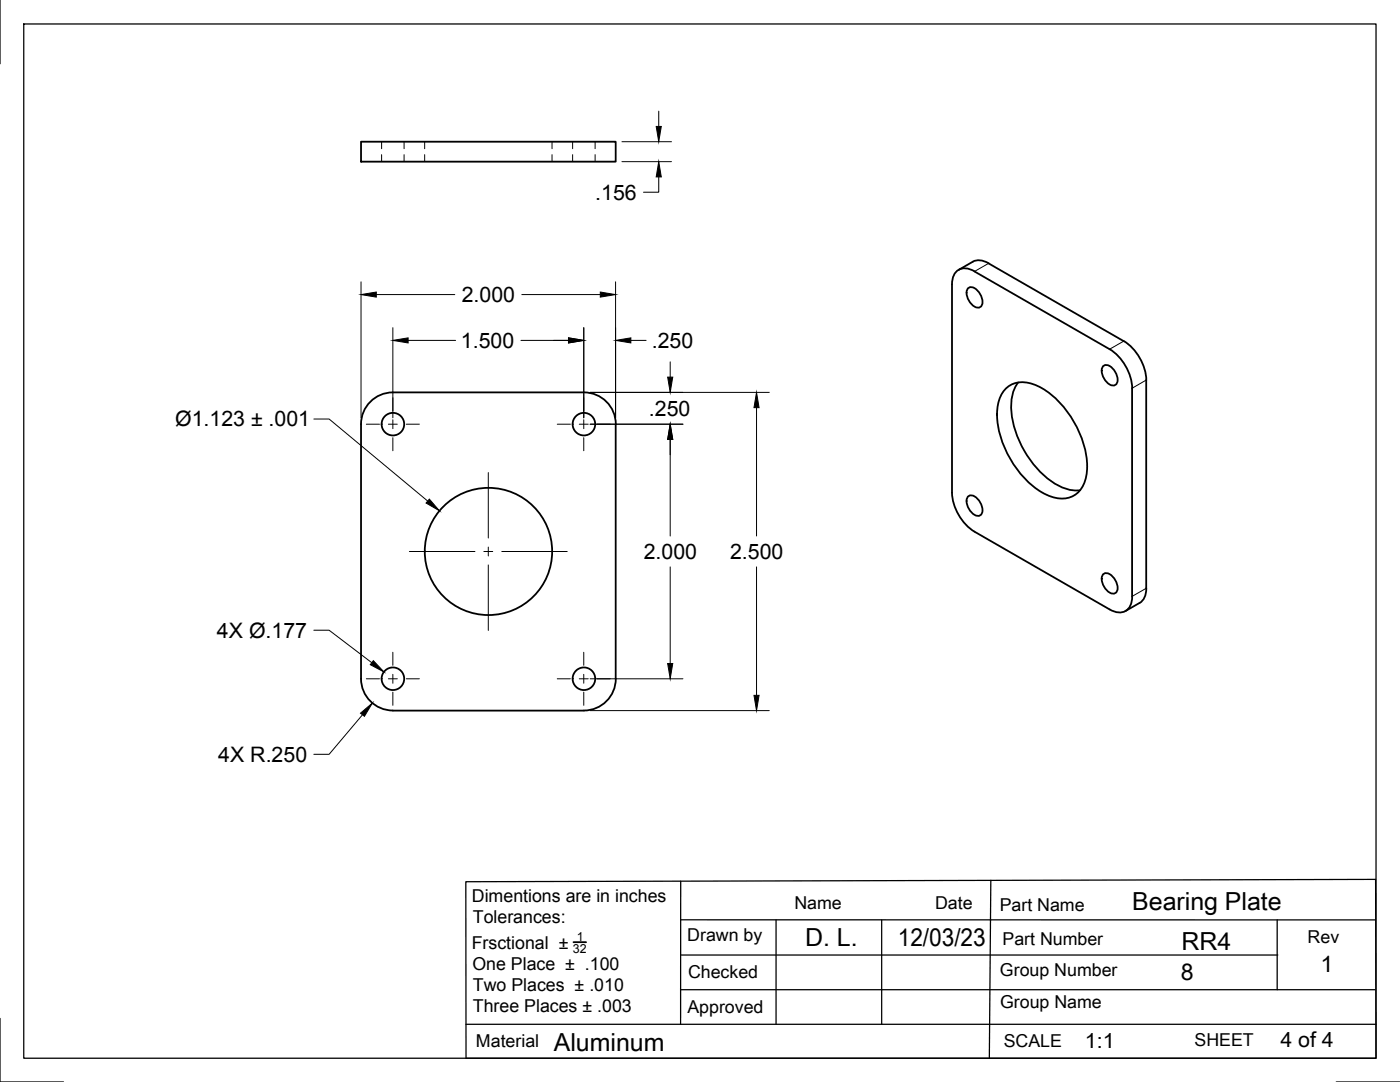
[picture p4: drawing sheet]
<svg xmlns="http://www.w3.org/2000/svg" width="279mm" height="216mm" viewBox="0 0 279 216" stroke-linecap="round" stroke-linejoin="round" font-family="sans-serif">
<!-- layer: Visible -->
<g fill="none" stroke="#000" stroke-width=".36">
<path d="M72.1 28.3h50.8v4h-50.8zM190 56.8v41.5M193.1 57.6a1.13 1.13 0 0 1 1.8 .2 3 3 0 0 1 1 3.3 1.13 1.13 0 0 1-1.8-.2 3 3 0 0 1-1-3.3zM194.5 54.2l26.9 15.5M194.5 54.1a2.69 2.69 0 0 0-4.2 1l-.3 1.6M197.3 52.6l27 15.4a9.9 9.9 0 0 1 4.5 7.8l-.1 41.6a3.1 3.1 0 0 1-1.3 2.9M197.3 52.5a3.2 3.2 0 0 0-3.2-.3l-2.8 1.6M78.4 78.3h38.1M78.4 78.3a6.4 6.4 0 0 0-6.3 6.3M116.5 78.3a6.4 6.4 0 0 1 6.4 6.3M200.6 77.7a5.2 5.2 0 0 1 6.2-.8 19.3 19.3 0 0 1 9.6 12.3 11 11 0 0 1-.5 8.1 5.1 5.1 0 0 1-6.8 1.5 19.3 19.3 0 0 1-9.6-12.3 11 11 0 0 1 .5-8.1zM203.2 76.3a9.9 9.9 0 0 0-.9 8.4 19.4 19.4 0 0 0 9.5 12.5 6.9 6.9 0 0 0 3.8 .6"/>
<path d="M220.1 73.2a1.13 1.13 0 0 1 1.8 .1 3 3 0 0 1 .9 3.3 1.13 1.13 0 0 1-1.8-.2 3 3 0 0 1-.9-3.2zM221.5 69.7a9.9 9.9 0 0 1 4.5 7.8M225.9 77.5v41.5M72.1 84.6v50.8a6.4 6.4 0 0 0 6.3 6.4M122.9 84.6v50.8a6.4 6.4 0 0 1-6.4 6.4M190 98.3a9.9 9.9 0 0 0 4.5 7.8l26.9 15.5M193.1 99.2a1.13 1.13 0 0 1 1.8 .2 3 3 0 0 1 1 3.2 1.13 1.13 0 0 1-1.8-.2 3 3 0 0 1-1-3.2zM220.1 114.7a1.13 1.13 0 0 1 1.8 .2 3 3 0 0 1 .9 3.2 1.13 1.13 0 0 1-1.8-.2 3 3 0 0 1-.9-3.2zM226 119a2.7 2.7 0 0 1-3 3.2l-1.5-.6M227.4 120.3l-2.8 1.6M78.4 141.8h38.1"/>
<circle cx="78.4" cy="84.6" r="2.25"/>
<circle cx="116.5" cy="84.6" r="2.25"/>
<circle cx="97.5" cy="110" r="12.7"/>
<circle cx="78.4" cy="135.4" r="2.25"/>
<circle cx="116.5" cy="135.4" r="2.25"/>
</g>
<!-- layer: Hidden -->
<path d="M76.2 28.3v1.4M76.2 30.9v1.4M80.6 28.3v1.4M80.6 30.9v1.4M84.8 28.3v1.4M84.8 30.9v1.4M110.2 28.3v1.4M110.2 30.9v1.4M114.3 28.3v1.4M114.3 30.9v1.4M118.8 28.3v1.4M118.8 30.9v1.4" fill="none" stroke="#000" stroke-width=".2"/>
<!-- layer: Visible Narrow -->
<path d="M197.3 52.6l-2.8 1.6M224.3 68.1l-2.9 1.6M228.7 75.8l-2.8 1.7M228.7 117.4l-2.8 1.6" fill="none" stroke="#000" stroke-width=".2"/>
<!-- layer: Titleblock -->
<path d="M93 175.9l181.5-.4 .1 35.7h-181.6zM135.8 175.8v28.6M197.7 175.7l-.3 35.5M135.8 190.6h119.2M135.8 197.5h138.6M135.8 183.5l138.6 .1M154.9 183.6v20.8M176 183.6v20.8M254.9 183.6v13.9M93 204.4h181.6" fill="none" stroke="#000" stroke-width=".25"/>
<path d="M114.4 188h2.6" fill="none" stroke="#000" stroke-width=".36"/>
<!-- layer: Border -->
<path d="M0 0v12.7M4.7 4.8h269.9v206.4h-269.9zM0 203.2v12.7h12.7M266.7 215.9h12.7" fill="none" stroke="#000" stroke-width=".25"/>
<!-- layer: FD_Dimensions -->
<g fill="none" stroke="#000" stroke-width=".2">
<path d="M124.1 28.3h9.9M124.1 32.3h9.9M131.5 35.3v3.1h-3.1M131.5 22.2v3M72.1 56.2v27.2M75.1 58.8h15.7M104.1 58.8h15.7M122.9 56.2v27.2M78.4 65.4v18M81.4 67.9h9.5M104 67.9h9.5M116.5 65.4v18"/>
<path d="M117.8 78.3h35.7M125.9 67.9h3M133.8 72.2v3M62.6 83.6h3.1l19.6 16.4M117.8 84.6h18.5M133.8 87.7v19.3M151 81.3v25.7M133.8 113.1v19.3M151 113.1v25.6M62.6 125.8h3.1l8.5 6.4M117.8 135.4h18.5M72.3 142.6l-6.6 7.9h-3.1"/>
<path d="M117.8 141.8h35.7"/>
</g>
<g fill="#000" stroke="#000" stroke-width=".2">
<path d="M131 25.2h1l-.5 3.1zM131.5 32.3l.5 3h-1zM72.1 58.8l3-.5v1zM119.8 58.3l3.1 .5-3.1 .5zM78.4 67.9l3-.5v1zM113.5 67.4l3 .5-3 .5zM122.9 67.9l3-.5v1zM133.2 75.2h1.1l-.5 3.1zM85.7 99.6l2 2.3-2.7-1.5zM133.8 84.6l.5 3.1h-1.1zM151 78.3l.5 3h-1zM74.5 131.8l2.1 2.3-2.7-1.5z"/>
<path d="M133.2 132.4h1.1l-.5 3zM150.5 138.7h1l-.5 3.1zM71.9 142.3l2.4-2-1.6 2.6z"/>
</g>
<!-- layer: Smart Centers -->
<g fill="none" stroke="#000" stroke-width=".2">
<path d="M78.4 79.4v2.6M116.5 79.4v2.6M73.1 84.6h2.6M77.5 84.6h1.8M78.4 83.8v1.7M78.4 87.3v2.6M81.1 84.6h2.6M97.5 94.3v13.1M111.2 84.6h2.6M115.6 84.6h1.8M116.5 83.8v1.7M116.5 87.3v2.6"/>
<path d="M119.2 84.6h2.6M81.7 110h13.1M96.6 110h1.7M97.5 109.2v1.7M97.5 112.7v13.1M100.1 110h13.1M73.1 135.4h2.6M77.5 135.4h1.8M78.4 130.2v2.6M78.4 134.6v1.7M78.4 138.1v2.6M81.1 135.4h2.6"/>
<path d="M111.2 135.4h2.6M115.6 135.4h1.8M116.5 130.2v2.6M116.5 134.6v1.7M116.5 138.1v2.6M119.2 135.4h2.6"/>
</g>
<g font-size="5">
<text x="226" y="181.6">Bearing Plate</text>
<text x="160.7" y="188.8">D. L.</text>
<text x="179.2" y="188.8">12/03/23</text>
<text x="235.8" y="189.5">RR4</text>
<text x="110.5" y="209.7">Aluminum</text>
</g>
<g font-size="4.6">
<text x="235.6" y="195.6">8</text>
<text x="263.5" y="194">1</text>
</g>
<g font-size="4.3">
<text x="118.8" y="39.9">.156</text>
<text x="92.2" y="60.3">2.000</text>
<text x="92" y="69.4">1.500</text>
<text x="130.1" y="69.4">.250</text>
<text x="129.5" y="83">.250</text>
<text x="34.9" y="85.1">Ø1.123 ± .001</text>
<text x="128.5" y="111.5">2.000</text>
<text x="145.7" y="111.5">2.500</text>
<text x="43.3" y="127.2">4X Ø.177</text>
<text x="43.6" y="152">4X R.250</text>
<text x="216.5" y="209.2">1:1</text>
<text x="255.5" y="209">4 of 4</text>
</g>
<g font-size="3.5">
<text x="94.2" y="180">Dimentions are in inches</text>
<text x="94.4" y="184.2">Tolerances:</text>
<text x="158.5" y="181.4">Name</text>
<text x="186.6" y="181.3">Date</text>
<text x="199.5" y="181.8">Part Name</text>
<text x="94.1" y="189.3">Frsctional ±</text>
<text x="137.2" y="187.7">Drawn by</text>
<text x="200.1" y="188.6">Part Number</text>
<text x="261" y="188.1">Rev</text>
<text x="94.3" y="193.5">One Place ± .100</text>
<text x="94.4" y="197.8">Two Places ± .010</text>
<text x="137.3" y="195.1">Checked</text>
<text x="199.6" y="194.7">Group Number</text>
<text x="94.4" y="202">Three Places ± .003</text>
<text x="137.2" y="202">Approved</text>
<text x="199.6" y="201.1">Group Name</text>
<text x="95" y="208.9">Material</text>
<text x="200.3" y="208.9">SCALE</text>
<text x="238.4" y="208.7">SHEET</text>
</g>
<g font-size="2.5">
<text x="114.3" y="190.1">32</text>
<text x="115.1" y="187.7">1</text>
</g>
</svg>
